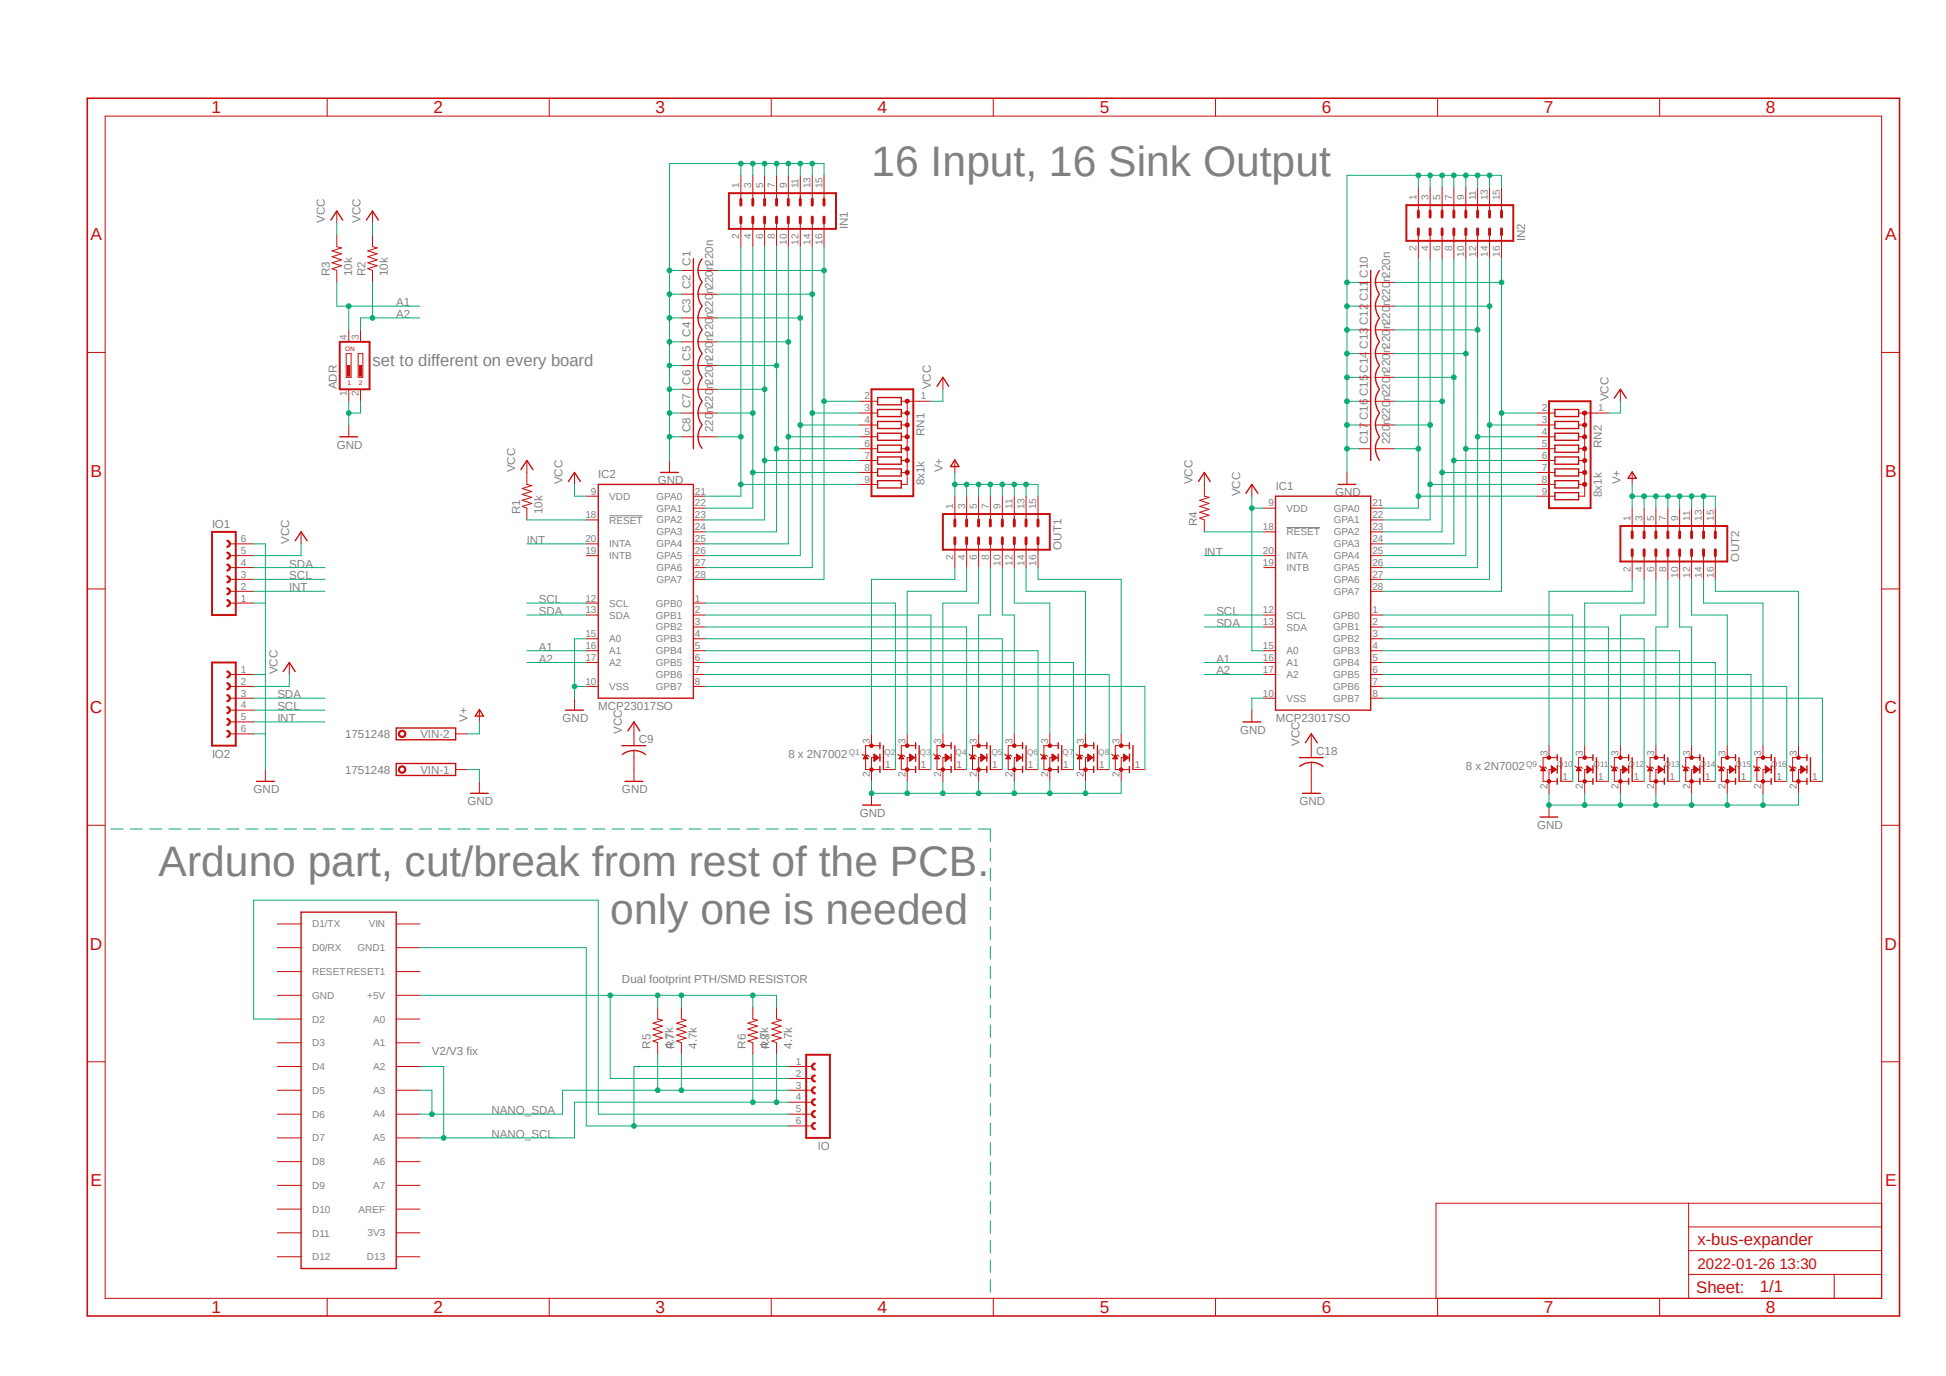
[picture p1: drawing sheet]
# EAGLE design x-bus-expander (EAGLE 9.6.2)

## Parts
ADR  DIP02YL  [DIP02YL]
C1  220n  C-USC0805  [C0805]
C2  220n  C-USC0805  [C0805]
C3  220n  C-USC0805  [C0805]
C4  220n  C-USC0805  [C0805]
C5  220n  C-USC0805  [C0805]
C6  220n  C-USC0805  [C0805]
C7  220n  C-USC0805  [C0805]
C8  220n  C-USC0805  [C0805]
C9  C-USC0805  [C0805]
C10  220n  C-USC0805  [C0805]
C11  220n  C-USC0805  [C0805]
C12  220n  C-USC0805  [C0805]
C13  220n  C-USC0805  [C0805]
C14  220n  C-USC0805  [C0805]
C15  220n  C-USC0805  [C0805]
C16  220n  C-USC0805  [C0805]
C17  220n  C-USC0805  [C0805]
C18  C-USC0805  [C0805]
IC1  MCP23017SO  [SO28W]
IC2  MCP23017SO  [SO28W]
IN1  ML16  [ML16]
IN2  ML16  [ML16]
IO  FE06W  [FE06W]
IO1  FE06W  [FE06W]
IO2  FE06W  [FE06W]
OUT1  ML16  [ML16]
OUT2  ML16  [ML16]
Q1  MOSFET-NREFLOW  [SOT23]
Q2  MOSFET-NREFLOW  [SOT23]
Q3  MOSFET-NREFLOW  [SOT23]
Q4  MOSFET-NREFLOW  [SOT23]
Q5  MOSFET-NREFLOW  [SOT23]
Q6  MOSFET-NREFLOW  [SOT23]
Q7  MOSFET-NREFLOW  [SOT23]
Q8  MOSFET-NREFLOW  [SOT23]
Q9  MOSFET-NREFLOW  [SOT23]
Q10  MOSFET-NREFLOW  [SOT23]
Q11  MOSFET-NREFLOW  [SOT23]
Q12  MOSFET-NREFLOW  [SOT23]
Q13  MOSFET-NREFLOW  [SOT23]
Q14  MOSFET-NREFLOW  [SOT23]
Q15  MOSFET-NREFLOW  [SOT23]
Q16  MOSFET-NREFLOW  [SOT23]
R1  10k  R-US_R0603  [R0603]
R2  10k  R-US_R0603  [R0603]
R3  10k  R-US_R0603  [R0603]
R4  R-US_R0603  [R0603]
R5  4.7k  R-US_0309/10  [0309/10]
R6  4.7k  R-US_0309/10  [0309/10]
R7  4.7k  R-US_R0603  [R0603]
R8  4.7k  R-US_R0603  [R0603]
RN1  8x1k  G08R  [SIL9]
RN2  8x1k  G08R  [SIL9]
U$1  ARDUINONANO  [PDIP-32]
VIN  1751248  [1751248]

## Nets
A1: ADR.4 IC1.16(A1) IC2.16(A1) R3.1
A2: ADR.3 IC1.17(A2) IC2.17(A2) R2.1
GND: ADR.1 ADR.2 C1.1 C2.1 C3.1 C4.1 C5.1 C6.1 C7.1 C8.1 C9.2 C10.1 C11.1 C12.1 C13.1 C14.1 C15.1 C16.1 C17.1 C18.2 IC1.10(VSS) IC2.10(VSS) IC2.15(A0) IN1.1 IN1.3 IN1.5 IN1.7 IN1.9 IN1.11 IN1.13 IN1.15 IN2.1 IN2.3 IN2.5 IN2.7 IN2.9 IN2.11 IN2.13 IN2.15 IO1.1 IO1.6 IO2.1 IO2.6 Q1.2(S) Q2.2(S) Q3.2(S) Q4.2(S) Q5.2(S) Q6.2(S) Q7.2(S) Q8.2(S) Q9.2(S) Q10.2(S) Q11.2(S) Q12.2(S) Q13.2(S) Q14.2(S) Q15.2(S) Q16.2(S) VIN.1
INT: IC1.20(INTA) IC2.20(INTA) IO1.2 IO2.5
N$1: OUT1.2 Q1.3(D)
N$2: OUT1.4 Q2.3(D)
N$3: OUT1.6 Q3.3(D)
N$4: OUT1.8 Q4.3(D)
N$5: OUT1.10 Q5.3(D)
N$6: OUT1.12 Q6.3(D)
N$7: OUT1.14 Q7.3(D)
N$8: OUT1.16 Q8.3(D)
N$9: IC2.1(GPB0) Q1.1(G)
N$10: IC2.2(GPB1) Q2.1(G)
N$11: IC2.3(GPB2) Q3.1(G)
N$12: IC2.4(GPB3) Q4.1(G)
N$14: IC2.5(GPB4) Q5.1(G)
N$15: IC2.6(GPB5) Q6.1(G)
N$16: IC2.7(GPB6) Q7.1(G)
N$17: IC2.8(GPB7) Q8.1(G)
N$19: C8.2 IC2.21(GPA0) IN1.2 RN1.9
N$20: C7.2 IC2.22(GPA1) IN1.4 RN1.8
N$21: C6.2 IC2.23(GPA2) IN1.6 RN1.7
N$22: C5.2 IC2.24(GPA3) IN1.8 RN1.6
N$23: C4.2 IC2.25(GPA4) IN1.10 RN1.5
N$24: C3.2 IC2.26(GPA5) IN1.12 RN1.4
N$25: C2.2 IC2.27(GPA6) IN1.14 RN1.3
N$26: C1.2 IC2.28(GPA7) IN1.16 RN1.2
N$27: IC2.18(!RESET) R1.1
N$28: OUT2.2 Q9.3(D)
N$29: OUT2.4 Q10.3(D)
N$30: OUT2.6 Q11.3(D)
N$31: OUT2.8 Q12.3(D)
N$32: OUT2.10 Q13.3(D)
N$33: OUT2.12 Q14.3(D)
N$34: OUT2.14 Q15.3(D)
N$35: OUT2.16 Q16.3(D)
N$36: IC1.1(GPB0) Q9.1(G)
N$37: IC1.2(GPB1) Q10.1(G)
N$38: IC1.3(GPB2) Q11.1(G)
N$39: IC1.4(GPB3) Q12.1(G)
N$41: IC1.5(GPB4) Q13.1(G)
N$42: IC1.6(GPB5) Q14.1(G)
N$43: IC1.7(GPB6) Q15.1(G)
N$44: IC1.8(GPB7) Q16.1(G)
N$46: C17.2 IC1.21(GPA0) IN2.2 RN2.9
N$47: C16.2 IC1.22(GPA1) IN2.4 RN2.8
N$48: C15.2 IC1.23(GPA2) IN2.6 RN2.7
N$49: C14.2 IC1.24(GPA3) IN2.8 RN2.6
N$50: C13.2 IC1.25(GPA4) IN2.10 RN2.5
N$51: C12.2 IC1.26(GPA5) IN2.12 RN2.4
N$52: C11.2 IC1.27(GPA6) IN2.14 RN2.3
N$53: C10.2 IC1.28(GPA7) IN2.16 RN2.2
N$54: IC1.18(!RESET) R4.1
N$55: IO.5 U$1.D2
N$56: IO.1 IO.6 U$1.GND1
N$57: IO.2 R5.2 R6.2 R7.2 R8.2 U$1.+5V
NANO_SCL: IO.4 R6.1 R8.1 U$1.A2 U$1.A5
NANO_SDA: IO.3 R5.1 R7.1 U$1.A3 U$1.A4
SCL: IC1.12(SCL) IC2.12(SCL) IO1.3 IO2.4
SDA: IC1.13(SDA) IC2.13(SDA) IO1.4 IO2.3
V+: OUT1.1 OUT1.3 OUT1.5 OUT1.7 OUT1.9 OUT1.11 OUT1.13 OUT1.15 OUT2.1 OUT2.3 OUT2.5 OUT2.7 OUT2.9 OUT2.11 OUT2.13 OUT2.15 VIN.2
VCC: C9.1 C18.1 IC1.9(VDD) IC1.15(A0) IC2.9(VDD) IO1.5 IO2.2 R1.2 R2.2 R3.2 R4.2 RN1.1 RN2.1
Unconnected: IC1.19(INTB) IC2.19(INTB) U$1.3V3 U$1.A0 U$1.A1 U$1.A6 U$1.A7 U$1.AREF U$1.D0/RX U$1.D1/TX U$1.D3 U$1.D4 U$1.D5 U$1.D6 U$1.D7 U$1.D8 U$1.D9 U$1.D10 U$1.D11 U$1.D12 U$1.D13 U$1.GND U$1.RESET U$1.RESET1 U$1.VIN

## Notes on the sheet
- 16 Input, 16 Sink Output
- set to different on every board
- 8 x 2N7002
- 8 x 2N7002
- Arduno part, cut/break from rest of the PCB.
- only one is needed
- Dual footprint PTH/SMD RESISTOR
- V2/V3 fix
